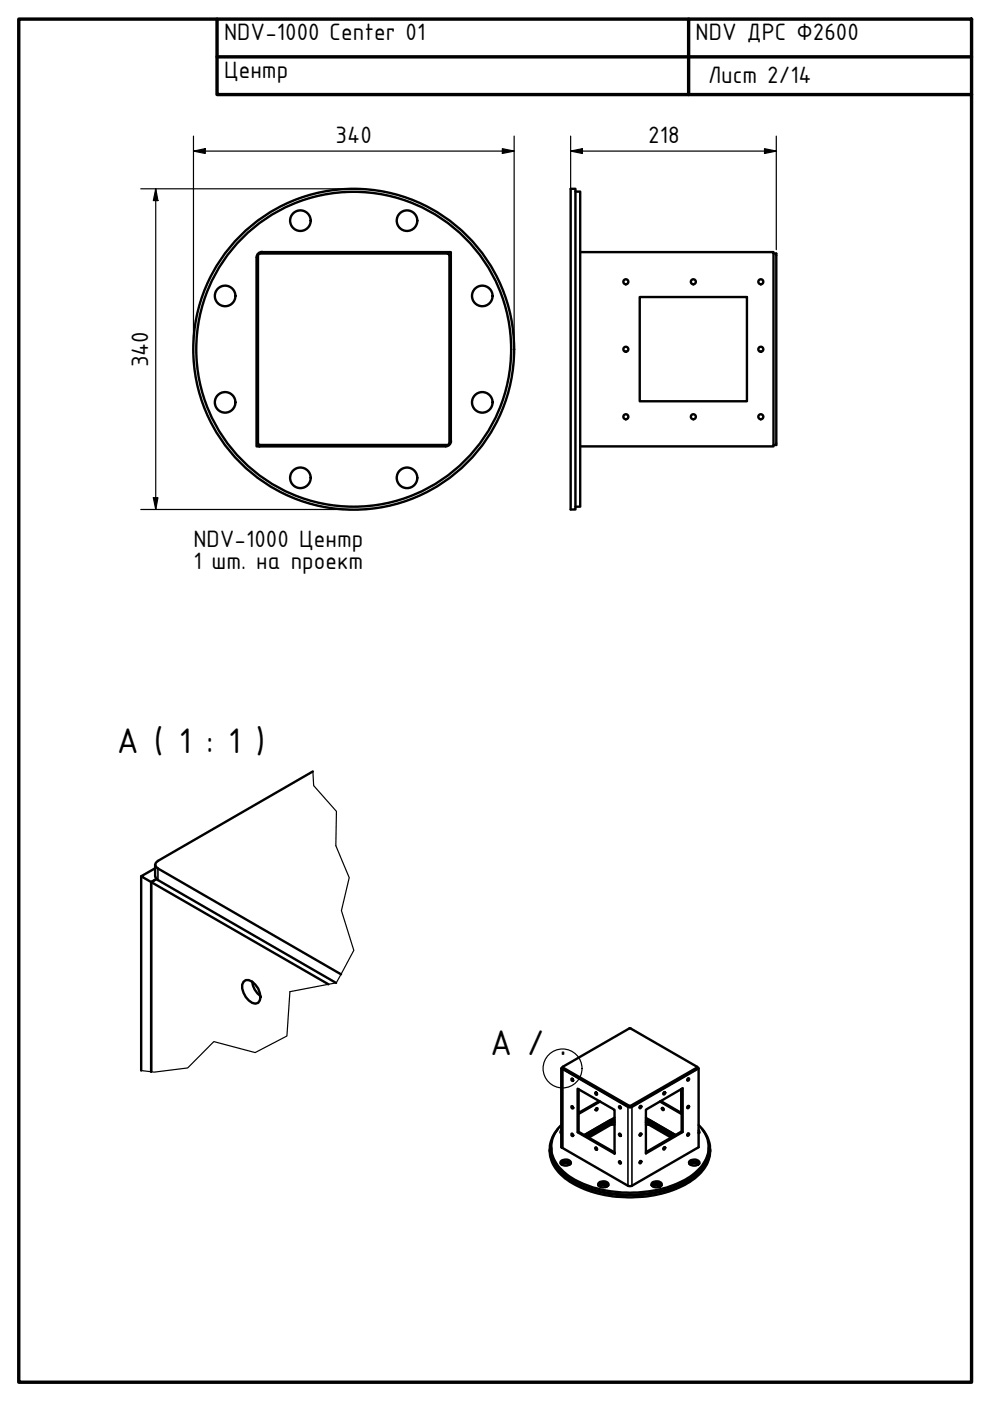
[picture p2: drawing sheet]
<svg xmlns="http://www.w3.org/2000/svg" width="210mm" height="297mm" viewBox="0 0 210 297" stroke-linecap="round" stroke-linejoin="round" font-family="sans-serif">
<!-- layer: Visible (ISO) -->
<g fill="none" stroke="#000" stroke-width=".51">
<path d="M54.7 54.1v39.8l.4 .4M55.1 53.7l-.4 .5M55.1 53.7h39.8M94.9 53.7l.4 .5M95.3 54.1v39.8l-.4 .4M121 40h1v68h-1zM122 40.6h1v66.8h-1M123 53.5h41v41.1h-41M164 53.7h.6v40.6h-.6M135.6 63h22.8v22.1h-22.8zM55.1 94.3h39.8M95.6 93.5a1.16 1.16 0 0 1-1.2 1.1h-39.4v-.3v.3h-.6v-40a1.16 1.16 0 0 1 1.2-1.2l39.4 .1v.2v-.2h.6v40"/>
<path d="M66.3 163.6l-32.8 18.9-.4 .4-.2 .4 .2 .5 .4 .3 38.8 22.5M29.9 185.8v41.2M32.9 184.1l-3 1.7 39.7 22.9M32.9 183.3v2.5l.2 .4 .4 .4 37.7 21.8M33.2 186.4l-1.2 .6v40.2M51.6 208.1a1.64 1.64 0 0 1 2.5 .7 3.7 3.7 0 0 1 1 3.3l-.4 .5a2.16 2.16 0 0 1-2.6-1.2 2.92 2.92 0 0 1-.5-3.3zM53.5 208.1a4.5 4.5 0 0 0 1.7 3.1M118.3 239.3a6.4 6.4 0 0 0 .8 9.5 21.3 21.3 0 0 0 14.5 4.6 22.5 22.5 0 0 0 13.9-4.2 6.7 6.7 0 0 0 2.7-7.7l-.7-1.3-.7-.9M119 239.6l-.2 .4 .2 .3M119 238.5a6.3 6.3 0 0 0 .4 9.8 20.8 20.8 0 0 0 12.6 4.5 23.6 23.6 0 0 0 14.9-3.7 7 7 0 0 0 3.1-7.5l-.6-1.4-1.3-1.7M119 226.5v16.7l.2 .2M119.3 226.3l-.3 .2 .3 .1h-.1v16.8"/>
<path d="M119.3 226.3v.3l14.2 8.1 14.3-8.1v-.3M119.3 226.2l14.3-8.2 14.2 8.3-14.1 8.2h-.3l-14.1-8.2zM121.2 234.6h.2l.1 .4a.28 .28 0 0 1-.3-.1 .28 .28 0 0 1 0-.3zM121.3 234.6l.2 .3M121.3 228.7l.2 .4a.23 .23 0 0 1-.3-.1 .23 .23 0 0 1 .1-.3l.2 .4M122.5 230.8l7.8 4.5v9.3l-7.8-4.5zM122.7 230.9v9.1M126.4 235l.1-.1a.23 .23 0 0 1 .1 .4 .23 .23 0 0 1-.3 0zM126.4 231.6l.2 .5a.23 .23 0 0 1-.3-.2 .23 .23 0 0 1 .1-.3l.2 .4M126.5 235l-.2 .3M127 233.5l-4.3 2.5 .2-.2M127.3 233.5l-4.6 2.7"/>
<path d="M129.4 237.9h.9M129.4 237.5h.9M129.5 238.4h.8M129.5 238h.8M130.3 237l-6.4 3.7 5.5-3.2v.4l-5.2 3M131.3 234.6h.2l.1 .4-.3-.1zM131.4 234.6l.2 .3M135.8 234.5l-.2 .3M135.8 234.5h.1a.24 .24 0 0 1 0 .3 .24 .24 0 0 1-.3 .1zM136.9 238.4h.7M136.9 238h.7M136.9 237l6.3 3.7-5.5-3.2"/>
<path d="M136.9 237.9h.8M136.9 237.5h.8M137.6 238v.4M137.6 238.4l4.7 2.8M137.6 238l5.1 3M137.7 237.5v.4M137.7 237.9l5.2 3M140.1 233.5l4.3 2.5-.2-.2M140.5 234.9l.2 .3M140.8 231.6l-.2 .3M140.8 231.5l.2 .1a.28 .28 0 0 1 0 .3 .28 .28 0 0 1-.3 .1zM144.4 230.9v5.3l-4.5-2.7"/>
<path d="M144.5 230.9v9M145.8 234.6l.2-.1a.24 .24 0 0 1 .1 .3 .24 .24 0 0 1-.4 .1zM145.8 228.8l.2-.2a.26 .26 0 0 1 0 .4 .26 .26 0 0 1-.3 .1zM145.9 234.5l-.2 .3M145.9 228.7l-.2 .3M147.8 226.3l.1 .1M147.9 226.4l.2 .1-14.4 8.3-.6-.1-13.9-8.1v16.8M147.9 226.4h-.1M148.1 226.5v16.7l-14.4 8.3-.6-.1-13.9-8M148.1 239.6l.2 .4-.2 .3M116.5 243.7a8 8 0 0 0 4.3 6.9 26.4 26.4 0 0 0 21.7 1.8 13.4 13.4 0 0 0 7.4-5.5l.6-1.9 .1-1.3M116.9 243.2a7.1 7.1 0 0 0 3.2 6.1 22.5 22.5 0 0 0 14.7 4 20.6 20.6 0 0 0 13.2-4.8 7 7 0 0 0 2.3-5.3"/>
<path d="M118.9 246.3a1.37 1.37 0 0 1 2.1 .2 1.23 1.23 0 0 1-1.1 .6 1.23 1.23 0 0 1-1.1-.7zM118.9 246.7a1.48 1.48 0 0 1 2.1 0M119 240.1l-.1 .1M119.1 246.9a1.54 1.54 0 0 1 1.7 0M121.2 240.4l.2 .1 .1 .3a.28 .28 0 0 1-.3-.1 .28 .28 0 0 1 0-.3zM121.3 240.4l.2 .3M122.5 240.1l.2-.1 7.6 4.3M124.5 241l5-3v.4l-4.7 2.8M126.4 243.3l.2 .3M126.9 251.3a1.39 1.39 0 0 1 2 0M127.1 251.5l.1-.1a1.71 1.71 0 0 1 1.6 .1M127.1 250.7a1.17 1.17 0 0 1 1.9 .5 1.24 1.24 0 0 1-2.2-.2z"/>
<path d="M131.3 246.2l.2 .1 .1 .4-.3-.1zM131.3 240.4l.2 .1 .1 .4-.3-.2zM131.4 246.2l.2 .3M131.4 240.4l.2 .3M135.7 246.2h.1a.22 .22 0 0 1 .1 .3 .22 .22 0 0 1-.3 0zM135.7 240.4l.1-.1a.22 .22 0 0 1 .1 .3 .22 .22 0 0 1-.3 .1zM135.8 246.2l-.2 .3M135.8 240.4l-.2 .3M138.2 251.3a1.39 1.39 0 0 1 2.1 0M138.3 251.5l.2-.1a1.62 1.62 0 0 1 1.5 .1M138.3 250.7a1.2 1.2 0 0 1 2 .5 1.38 1.38 0 0 1-2.2-.1zM140.8 243.3l-.2 .3"/>
<path d="M140.8 243.2l.3 .2-.3 .3a.21 .21 0 0 1-.2-.2 .21 .21 0 0 1 .2-.2zM144.7 240v-9.3l-7.8 4.6v9.2l7.8-4.5-.2-.1-7.6 4.4M145.8 240.4l.1-.1a.22 .22 0 0 1 .1 .3 .22 .22 0 0 1-.3 .1zM145.9 240.4l-.2 .3M146.1 246.7a1.53 1.53 0 0 1 2.2 0M146.1 246.3a1.37 1.37 0 0 1 2.2 .2 1.23 1.23 0 0 1-1.1 .6 1.23 1.23 0 0 1-1.1-.7zM146.3 246.9a1.54 1.54 0 0 1 1.7 0M148.1 240.1l.2 .1"/>
<circle cx="63.7" cy="46.8" r="2.18"/>
<circle cx="86.3" cy="46.8" r="2.18"/>
<circle cx="132.7" cy="59.7" r=".53"/>
<circle cx="147" cy="59.7" r=".53"/>
<circle cx="161.3" cy="59.7" r=".53"/>
<circle cx="47.7" cy="62.7" r="2.18"/>
<circle cx="75" cy="74" r="33.4"/>
<circle cx="75" cy="74" r="34"/>
<circle cx="102.3" cy="62.7" r="2.18"/>
<circle cx="132.7" cy="74" r=".53"/>
<circle cx="161.3" cy="74" r=".53"/>
<circle cx="47.7" cy="85.3" r="2.18"/>
<circle cx="102.3" cy="85.3" r="2.18"/>
<circle cx="132.7" cy="88.4" r=".53"/>
<circle cx="147" cy="88.4" r=".53"/>
<circle cx="161.3" cy="88.4" r=".53"/>
<circle cx="63.7" cy="101.3" r="2.18"/>
<circle cx="86.3" cy="101.3" r="2.18"/>
<circle cx="140.5" cy="235.2" r=".23"/>
<circle cx="126.4" cy="243.5" r=".25"/>
</g>
<!-- layer: Visible Narrow (ISO) -->
<path d="M33.5 184.1v2.5M119.3 226.3v.3M133.3 234.6l-.2 .1v16.7M133.4 234.5v.2M133.7 234.5v.2M133.9 234.6l.1 .1v16.7M147.8 226.3v.3" fill="none" stroke="#000" stroke-width=".34"/>
<!-- layer: Break Line (ISO) -->
<path d="M66.3 163.6l.2 3 4.8 5.4-.1 7.3 2.8 6.8-1.6 7 2.6 8.4-3.7 6.9-9.8 1.9-.7 9.4-6.7 3.5-8.8-2.4-5.5 5.6-7.1 .9-2.8-.3" fill="none" stroke="#000" stroke-width=".25"/>
<!-- layer: Detail Boundary (ISO) -->
<circle cx="119.3" cy="226.5" r="4.1" fill="none" stroke="#000" stroke-width=".25"/>
<!-- layer: Border (ISO) -->
<path d="M4 4h202v289.1h-202zM46 4v16.1h160M46 12.1h160M146 4v16.1" fill="none" stroke="#000" stroke-width=".72"/>
<!-- layer: Dimension (ISO) -->
<g fill="none" stroke="#000" stroke-width=".25">
<path d="M41 32l2.5-.5v1zM41 32h68M41 28.9v44.3M106.5 31.5l2.5 .5-2.5 .5zM109 28.9v44.3M121 32l2.5-.5v1zM121 32h43.6M121 28.9v78.4M162.1 31.5l2.5 .5-2.5 .5zM164.6 28.9v24M29.8 40h44.4M33 40l.5 2.5h-1z"/>
<path d="M33 40v68M29.8 108h44.4M32.5 105.5h1l-.5 2.5z"/>
</g>
<path d="M41 32l2.5-.5v1zM106.5 31.5l2.5 .5-2.5 .5zM121 32l2.5-.5v1zM162.1 31.5l2.5 .5-2.5 .5zM33 40l.5 2.5h-1zM32.5 105.5h1l-.5 2.5z" fill="#000"/>
<g font-size="8.1">
<text x="24.8" y="159.8">A ( 1 : 1 )</text>
<text x="103.9" y="223.6">A / .</text>
</g>
<g font-size="5.4">
<text x="47.5" y="8.5">NDV-1000 Center 01</text>
<text x="147.5" y="8.5">NDV ДРС Ф2600</text>
<text x="47.5" y="16.5">Центр</text>
<text x="150.1" y="17.6">Лист 2/14</text>
<text x="71.2" y="30.4">340</text>
<text x="137.5" y="30.4">218</text>
<text x="31.4" y="77.9" transform="rotate(-90 31.4 77.9)">340</text>
<text x="41" y="116">NDV-1000 Центр</text>
<text x="41" y="120.6">1 шт. на проект</text>
</g>
</svg>
